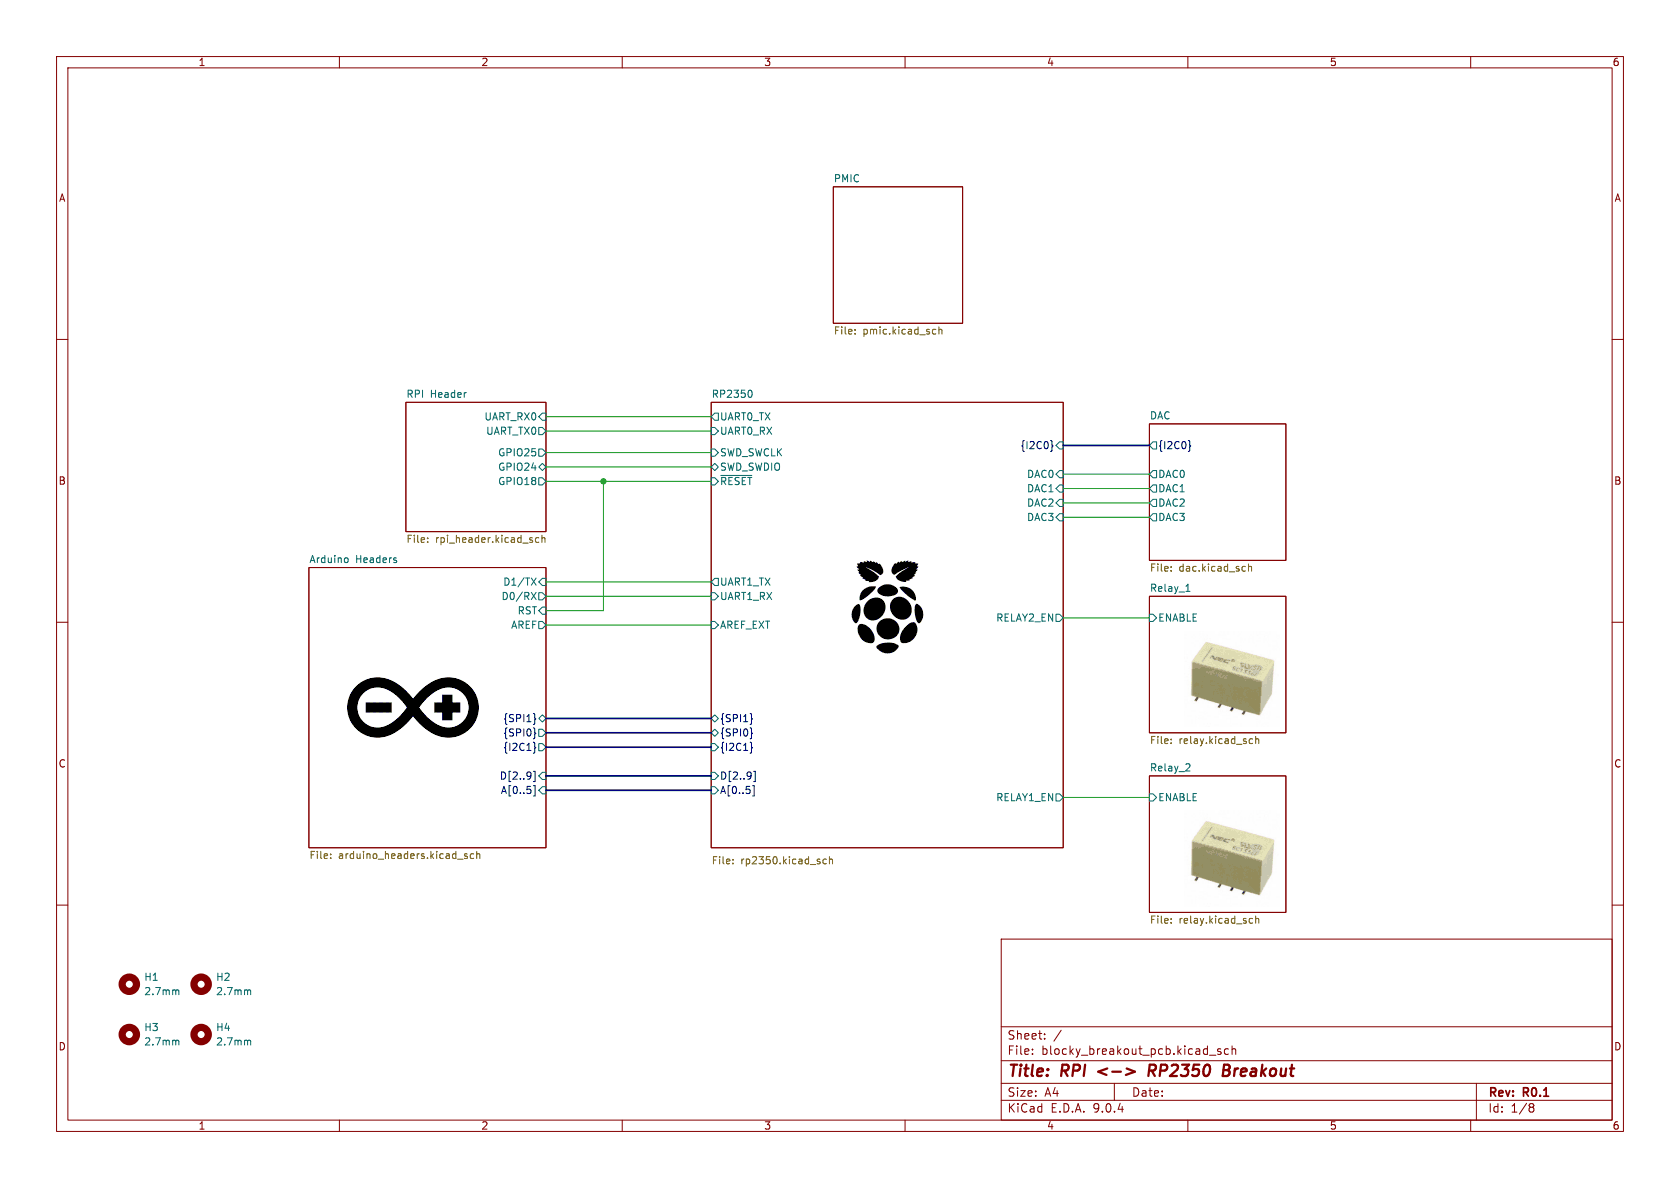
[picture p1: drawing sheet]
(kicad_sch
 (version 20250114)
 (generator "eeschema")
 (generator_version "9.0")
 (paper "A4")
 (title_block
  (title "RPI <-> RP2350 Breakout")
  (rev "R0.1"))
 (lib_symbols
  (symbol "Graphic:Logo_Open_Hardware_Small" (exclude_from_sim no) (in_bom no) (on_board no)
   (property "Reference" "#SYM" (at 0 6.985 0) (effects (font (size 1.27 1.27)) (hide yes)))
   (property "Value" "Logo_Open_Hardware_Small" (at 0 -5.715 0) (effects (font (size 1.27 1.27)) (hide yes)))
   (property "Footprint" "" (at 0 0 0) (effects (font (size 1.27 1.27)) (hide yes)))
   (property "Datasheet" "~" (at 0 0 0) (effects (font (size 1.27 1.27)) (hide yes)))
   (property "Description" "Open Hardware logo, small" (at 0 0 0) (effects (font (size 1.27 1.27)) (hide yes)))
   (property "Sim.Enable" "0" (at 0 0 0) (effects (font (size 1.27 1.27)) (hide yes)))
   (symbol "Logo_Open_Hardware_Small_0_1"
    (polyline (pts (xy 3.3528 -4.3434) (xy 3.302 -4.318) (xy 3.175 -4.2418) (xy 2.9972 -4.1148) (xy 2.7686 -3.9624) (xy 2.54 -3.81) (xy 2.3622 -3.7084) (xy 2.2352 -3.6068) (xy 2.1844 -3.5814) (xy 2.159 -3.6068) (xy 2.0574 -3.6576) (xy 1.905 -3.7338) (xy 1.8034 -3.7846) (xy 1.6764 -3.8354) (xy 1.6002 -3.8354) (xy 1.6002 -3.8354) (xy 1.5494 -3.7338) (xy 1.4732 -3.5306) (xy 1.3462 -3.302) (xy 1.2446 -3.0226) (xy 1.1176 -2.7178) (xy 0.9652 -2.413) (xy 0.8636 -2.1082) (xy 0.7366 -1.8288) (xy 0.6604 -1.6256) (xy 0.6096 -1.4732) (xy 0.5842 -1.397) (xy 0.5842 -1.397) (xy 0.6604 -1.3208) (xy 0.7874 -1.2446) (xy 1.0414 -1.016) (xy 1.2954 -0.6858) (xy 1.4478 -0.3302) (xy 1.524 0.0762) (xy 1.4732 0.4572) (xy 1.3208 0.8128) (xy 1.0668 1.143) (xy 0.762 1.3716) (xy 0.4064 1.524) (xy 0 1.5748) (xy -0.381 1.5494) (xy -0.7366 1.397) (xy -1.0668 1.143) (xy -1.2192 0.9906) (xy -1.397 0.6604) (xy -1.524 0.3048) (xy -1.524 0.2286) (xy -1.4986 -0.1778) (xy -1.397 -0.5334) (xy -1.1938 -0.8636) (xy -0.9144 -1.143) (xy -0.8636 -1.1684) (xy -0.7366 -1.27) (xy -0.635 -1.3462) (xy -0.5842 -1.397) (xy -1.0668 -2.5908) (xy -1.143 -2.794) (xy -1.2954 -3.1242) (xy -1.397 -3.4036) (xy -1.4986 -3.6322) (xy -1.5748 -3.7846) (xy -1.6002 -3.8354) (xy -1.6002 -3.8354) (xy -1.651 -3.8354) (xy -1.7272 -3.81) (xy -1.905 -3.7338) (xy -2.0066 -3.683) (xy -2.1336 -3.6068) (xy -2.2098 -3.5814) (xy -2.2606 -3.6068) (xy -2.3622 -3.683) (xy -2.54 -3.81) (xy -2.7686 -3.9624) (xy -2.9718 -4.0894) (xy -3.1496 -4.2164) (xy -3.302 -4.318) (xy -3.3528 -4.3434) (xy -3.3782 -4.3434) (xy -3.429 -4.318) (xy -3.5306 -4.2164) (xy -3.7084 -4.064) (xy -3.937 -3.8354) (xy -3.9624 -3.81) (xy -4.1656 -3.6068) (xy -4.318 -3.4544) (xy -4.4196 -3.3274) (xy -4.445 -3.2766) (xy -4.445 -3.2766) (xy -4.4196 -3.2258) (xy -4.318 -3.0734) (xy -4.2164 -2.8956) (xy -4.064 -2.667) (xy -3.6576 -2.0828) (xy -3.8862 -1.5494) (xy -3.937 -1.3716) (xy -4.0386 -1.1684) (xy -4.0894 -1.0414) (xy -4.1148 -0.9652) (xy -4.191 -0.9398) (xy -4.318 -0.9144) (xy -4.5466 -0.8636) (xy -4.8006 -0.8128) (xy -5.0546 -0.7874) (xy -5.2578 -0.7366) (xy -5.4356 -0.7112) (xy -5.5118 -0.6858) (xy -5.5118 -0.6858) (xy -5.5372 -0.635) (xy -5.5372 -0.5588) (xy -5.5372 -0.4318) (xy -5.5626 -0.2286) (xy -5.5626 0.0762) (xy -5.5626 0.127) (xy -5.5372 0.4064) (xy -5.5372 0.635) (xy -5.5372 0.762) (xy -5.5372 0.8382) (xy -5.5372 0.8382) (xy -5.461 0.8382) (xy -5.3086 0.889) (xy -5.08 0.9144) (xy -4.826 0.9652) (xy -4.8006 0.9906) (xy -4.5466 1.0414) (xy -4.318 1.0668) (xy -4.1656 1.1176) (xy -4.0894 1.143) (xy -4.0894 1.143) (xy -4.0386 1.2446) (xy -3.9624 1.4224) (xy -3.8608 1.6256) (xy -3.7846 1.8288) (xy -3.7084 2.0066) (xy -3.6576 2.159) (xy -3.6322 2.2098) (xy -3.6322 2.2098) (xy -3.683 2.286) (xy -3.7592 2.413) (xy -3.8862 2.5908) (xy -4.064 2.8194) (xy -4.064 2.8448) (xy -4.2164 3.0734) (xy -4.3434 3.2512) (xy -4.4196 3.3782) (xy -4.445 3.4544) (xy -4.445 3.4544) (xy -4.3942 3.5052) (xy -4.2926 3.6322) (xy -4.1148 3.81) (xy -3.937 4.0132) (xy -3.8608 4.064) (xy -3.6576 4.2926) (xy -3.5052 4.4196) (xy -3.4036 4.4958) (xy -3.3528 4.5212) (xy -3.3528 4.5212) (xy -3.302 4.4704) (xy -3.1496 4.3688) (xy -2.9718 4.2418) (xy -2.7432 4.0894) (xy -2.7178 4.0894) (xy -2.4892 3.937) (xy -2.3114 3.81) (xy -2.1844 3.7084) (xy -2.1336 3.683) (xy -2.1082 3.683) (xy -2.032 3.7084) (xy -1.8542 3.7592) (xy -1.6764 3.8354) (xy -1.4732 3.937) (xy -1.27 4.0132) (xy -1.143 4.064) (xy -1.0668 4.1148) (xy -1.0668 4.1148) (xy -1.0414 4.191) (xy -1.016 4.3434) (xy -0.9652 4.572) (xy -0.9144 4.8514) (xy -0.889 4.9022) (xy -0.8382 5.1562) (xy -0.8128 5.3848) (xy -0.7874 5.5372) (xy -0.762 5.588) (xy -0.7112 5.6134) (xy -0.5842 5.6134) (xy -0.4064 5.6134) (xy -0.1524 5.6134) (xy 0.0762 5.6134) (xy 0.3302 5.6134) (xy 0.5334 5.6134) (xy 0.6858 5.588) (xy 0.7366 5.588) (xy 0.7366 5.588) (xy 0.762 5.5118) (xy 0.8128 5.334) (xy 0.8382 5.1054) (xy 0.9144 4.826) (xy 0.9144 4.7752) (xy 0.9652 4.5212) (xy 1.016 4.2926) (xy 1.0414 4.1402) (xy 1.0668 4.0894) (xy 1.0668 4.0894) (xy 1.1938 4.0386) (xy 1.3716 3.9624) (xy 1.5748 3.8608) (xy 2.0828 3.6576) (xy 2.7178 4.0894) (xy 2.7686 4.1402) (xy 2.9972 4.2926) (xy 3.175 4.4196) (xy 3.302 4.4958) (xy 3.3782 4.5212) (xy 3.3782 4.5212) (xy 3.429 4.4704) (xy 3.556 4.3434) (xy 3.7338 4.191) (xy 3.9116 3.9878) (xy 4.064 3.8354) (xy 4.2418 3.6576) (xy 4.3434 3.556) (xy 4.4196 3.4798) (xy 4.4196 3.429) (xy 4.4196 3.4036) (xy 4.3942 3.3274) (xy 4.2926 3.2004) (xy 4.1656 2.9972) (xy 4.0132 2.794) (xy 3.8862 2.5908) (xy 3.7592 2.3876) (xy 3.6576 2.2352) (xy 3.6322 2.159) (xy 3.6322 2.1336) (xy 3.683 2.0066) (xy 3.7592 1.8288) (xy 3.8608 1.6002) (xy 4.064 1.1176) (xy 4.3942 1.0414) (xy 4.5974 1.016) (xy 4.8768 0.9652) (xy 5.1308 0.9144) (xy 5.5372 0.8382) (xy 5.5626 -0.6604) (xy 5.4864 -0.6858) (xy 5.4356 -0.6858) (xy 5.2832 -0.7366) (xy 5.0546 -0.762) (xy 4.8006 -0.8128) (xy 4.5974 -0.8636) (xy 4.3688 -0.9144) (xy 4.2164 -0.9398) (xy 4.1402 -0.9398) (xy 4.1148 -0.9652) (xy 4.064 -1.0668) (xy 3.9878 -1.2446) (xy 3.9116 -1.4478) (xy 3.81 -1.651) (xy 3.7338 -1.8542) (xy 3.683 -2.0066) (xy 3.6576 -2.0828) (xy 3.683 -2.1336) (xy 3.7846 -2.2606) (xy 3.8862 -2.4638) (xy 4.0386 -2.667) (xy 4.191 -2.8956) (xy 4.318 -3.0734) (xy 4.3942 -3.2004) (xy 4.445 -3.2766) (xy 4.4196 -3.3274) (xy 4.3434 -3.429) (xy 4.1656 -3.5814) (xy 3.937 -3.8354) (xy 3.8862 -3.8608) (xy 3.683 -4.064) (xy 3.5306 -4.2164) (xy 3.4036 -4.318) (xy 3.3528 -4.3434)) (stroke (width 0) (type default)) (fill (type outline))))
   (embedded_fonts no))
  (symbol "Mechanical:MountingHole"
   (pin_names
    (offset 1.016)) (exclude_from_sim no) (in_bom no) (on_board yes)
   (property "Reference" "H" (at 0 5.08 0) (effects (font (size 1.27 1.27))))
   (property "Value" "MountingHole" (at 0 3.175 0) (effects (font (size 1.27 1.27))))
   (property "Footprint" "" (at 0 0 0) (effects (font (size 1.27 1.27)) (hide yes)))
   (property "Datasheet" "~" (at 0 0 0) (effects (font (size 1.27 1.27)) (hide yes)))
   (property "Description" "Mounting Hole without connection" (at 0 0 0) (effects (font (size 1.27 1.27)) (hide yes)))
   (symbol "MountingHole_0_1"
    (circle (center 0 0) (radius 1.27) (stroke (width 1.27) (type default)) (fill (type none))))
   (embedded_fonts no)))
 (bus_alias "I2C0"
  (members "I2C0.SCL" "I2C0.SDA"))
 (bus_alias "I2C1"
  (members "I2C1.SCL" "I2C1.SDA"))
 (junction
  (at 106.68 85.09)
  (diameter 0)
  (color 0 0 0 0))
 (wire
  (pts (xy 106.68 85.09) (xy 106.68 107.95))
  (stroke (width 0) (type default)))
 (wire
  (pts (xy 187.96 140.97) (xy 203.2 140.97))
  (stroke (width 0) (type default)))
 (wire
  (pts (xy 187.96 109.22) (xy 203.2 109.22))
  (stroke (width 0) (type default)))
 (bus
  (pts (xy 96.52 129.54) (xy 125.73 129.54))
  (stroke (width 0) (type default)))
 (wire
  (pts (xy 96.52 76.2) (xy 125.73 76.2))
  (stroke (width 0) (type default)))
 (bus
  (pts (xy 96.52 139.7) (xy 125.73 139.7))
  (stroke (width 0) (type default)))
 (wire
  (pts (xy 96.52 110.49) (xy 125.73 110.49))
  (stroke (width 0) (type default)))
 (wire
  (pts (xy 96.52 102.87) (xy 125.73 102.87))
  (stroke (width 0) (type default)))
 (wire
  (pts (xy 106.68 85.09) (xy 125.73 85.09))
  (stroke (width 0) (type default)))
 (wire
  (pts (xy 96.52 105.41) (xy 125.73 105.41))
  (stroke (width 0) (type default)))
 (wire
  (pts (xy 187.96 88.9) (xy 203.2 88.9))
  (stroke (width 0) (type default)))
 (wire
  (pts (xy 96.52 82.55) (xy 125.73 82.55))
  (stroke (width 0) (type default)))
 (wire
  (pts (xy 106.68 107.95) (xy 96.52 107.95))
  (stroke (width 0) (type default)))
 (wire
  (pts (xy 187.96 83.82) (xy 203.2 83.82))
  (stroke (width 0) (type default)))
 (wire
  (pts (xy 187.96 86.36) (xy 203.2 86.36))
  (stroke (width 0) (type default)))
 (wire
  (pts (xy 96.52 80.01) (xy 125.73 80.01))
  (stroke (width 0) (type default)))
 (wire
  (pts (xy 96.52 73.66) (xy 125.73 73.66))
  (stroke (width 0) (type default)))
 (wire
  (pts (xy 187.96 91.44) (xy 203.2 91.44))
  (stroke (width 0) (type default)))
 (bus
  (pts (xy 96.52 132.08) (xy 125.73 132.08))
  (stroke (width 0) (type default)))
 (bus
  (pts (xy 96.52 127) (xy 125.73 127))
  (stroke (width 0) (type default)))
 (wire
  (pts (xy 96.52 85.09) (xy 106.68 85.09))
  (stroke (width 0) (type default)))
 (bus
  (pts (xy 96.52 137.16) (xy 125.73 137.16))
  (stroke (width 0) (type default)))
 (bus
  (pts (xy 187.96 78.74) (xy 203.2 78.74))
  (stroke (width 0) (type default)))
 (image
  (at 217.805 120.015)
  (data))
 (image
  (at 156.845 107.315)
  (scale 0.272036)
  (data))
 (image
  (at 73.025 125.095)
  (scale 0.331495)
  (data))
 (image
  (at 217.805 151.765)
  (data))
 (symbol
  (lib_id "Mechanical:MountingHole")
  (at 35.56 182.88 0)
  (unit 1)
  (exclude_from_sim no)
  (in_bom no)
  (on_board yes)
  (dnp no)
  (fields_autoplaced yes)
  (property "Reference" "H4" (at 38.1 181.6099 0) (effects (font (size 1.27 1.27)) (justify left)))
  (property "Value" "2.7mm" (at 38.1 184.1499 0) (effects (font (size 1.27 1.27)) (justify left)))
  (property "Footprint" "MountingHole:MountingHole_2.7mm_M2.5" (at 35.56 182.88 0) (effects (font (size 1.27 1.27)) (hide yes)))
  (property "Datasheet" "~" (at 35.56 182.88 0) (effects (font (size 1.27 1.27)) (hide yes)))
  (property "Description" "Mounting Hole without connection" (at 35.56 182.88 0) (effects (font (size 1.27 1.27)) (hide yes)))
  (property "Sim.Type" "" (at 35.56 182.88 0) (effects (font (size 1.27 1.27)) (hide yes))))
 (symbol
  (lib_id "Mechanical:MountingHole")
  (at 22.86 173.99 0)
  (unit 1)
  (exclude_from_sim no)
  (in_bom no)
  (on_board yes)
  (dnp no)
  (fields_autoplaced yes)
  (property "Reference" "H1" (at 25.4 172.7199 0) (effects (font (size 1.27 1.27)) (justify left)))
  (property "Value" "2.7mm" (at 25.4 175.2599 0) (effects (font (size 1.27 1.27)) (justify left)))
  (property "Footprint" "MountingHole:MountingHole_2.7mm_M2.5" (at 22.86 173.99 0) (effects (font (size 1.27 1.27)) (hide yes)))
  (property "Datasheet" "~" (at 22.86 173.99 0) (effects (font (size 1.27 1.27)) (hide yes)))
  (property "Description" "Mounting Hole without connection" (at 22.86 173.99 0) (effects (font (size 1.27 1.27)) (hide yes)))
  (property "Sim.Type" "" (at 22.86 173.99 0) (effects (font (size 1.27 1.27)) (hide yes))))
 (symbol
  (lib_id "Mechanical:MountingHole")
  (at 35.56 173.99 0)
  (unit 1)
  (exclude_from_sim no)
  (in_bom no)
  (on_board yes)
  (dnp no)
  (fields_autoplaced yes)
  (property "Reference" "H2" (at 38.1 172.7199 0) (effects (font (size 1.27 1.27)) (justify left)))
  (property "Value" "2.7mm" (at 38.1 175.2599 0) (effects (font (size 1.27 1.27)) (justify left)))
  (property "Footprint" "MountingHole:MountingHole_2.7mm_M2.5" (at 35.56 173.99 0) (effects (font (size 1.27 1.27)) (hide yes)))
  (property "Datasheet" "~" (at 35.56 173.99 0) (effects (font (size 1.27 1.27)) (hide yes)))
  (property "Description" "Mounting Hole without connection" (at 35.56 173.99 0) (effects (font (size 1.27 1.27)) (hide yes)))
  (property "Sim.Type" "" (at 35.56 173.99 0) (effects (font (size 1.27 1.27)) (hide yes))))
 (symbol
  (lib_id "Mechanical:MountingHole")
  (at 22.86 182.88 0)
  (unit 1)
  (exclude_from_sim no)
  (in_bom no)
  (on_board yes)
  (dnp no)
  (fields_autoplaced yes)
  (property "Reference" "H3" (at 25.4 181.6099 0) (effects (font (size 1.27 1.27)) (justify left)))
  (property "Value" "2.7mm" (at 25.4 184.1499 0) (effects (font (size 1.27 1.27)) (justify left)))
  (property "Footprint" "MountingHole:MountingHole_2.7mm_M2.5" (at 22.86 182.88 0) (effects (font (size 1.27 1.27)) (hide yes)))
  (property "Datasheet" "~" (at 22.86 182.88 0) (effects (font (size 1.27 1.27)) (hide yes)))
  (property "Description" "Mounting Hole without connection" (at 22.86 182.88 0) (effects (font (size 1.27 1.27)) (hide yes)))
  (property "Sim.Type" "" (at 22.86 182.88 0) (effects (font (size 1.27 1.27)) (hide yes))))
 (symbol
  (lib_id "Graphic:Logo_Open_Hardware_Small")
  (at 55.88 177.8 0)
  (unit 1)
  (exclude_from_sim yes)
  (in_bom no)
  (on_board yes)
  (dnp no)
  (fields_autoplaced yes)
  (property "Reference" "#SYM1" (at 55.88 170.815 0) (effects (font (size 1.27 1.27)) (hide yes)))
  (property "Value" "Logo_Open_Hardware_Small" (at 55.88 183.515 0) (effects (font (size 1.27 1.27)) (hide yes)))
  (property "Footprint" "Symbol:OSHW-Logo2_14.6x12mm_SilkScreen" (at 55.88 177.8 0) (effects (font (size 1.27 1.27)) (hide yes)))
  (property "Datasheet" "~" (at 55.88 177.8 0) (effects (font (size 1.27 1.27)) (hide yes)))
  (property "Description" "Open Hardware logo, small" (at 55.88 177.8 0) (effects (font (size 1.27 1.27)) (hide yes))))
 (sheet
  (at 203.2 74.93)
  (size 24.13 24.13)
  (exclude_from_sim no)
  (in_bom yes)
  (on_board yes)
  (dnp no)
  (fields_autoplaced yes)
  (stroke (width 0.1524) (type solid))
  (fill (color 0 0 0 0.0000))
  (property "Sheetname" "DAC" (at 203.2 74.2184 0) (effects (font (size 1.27 1.27)) (justify left bottom)))
  (property "Sheetfile" "dac.kicad_sch" (at 203.2 99.6446 0) (effects (font (size 1.27 1.27)) (justify left top)))
  (pin "{I2C0}" output (at 203.2 78.74 180) (effects (font (size 1.27 1.27)) (justify left)))
  (pin "DAC0" output (at 203.2 83.82 180) (effects (font (size 1.27 1.27)) (justify left)))
  (pin "DAC1" output (at 203.2 86.36 180) (effects (font (size 1.27 1.27)) (justify left)))
  (pin "DAC2" output (at 203.2 88.9 180) (effects (font (size 1.27 1.27)) (justify left)))
  (pin "DAC3" output (at 203.2 91.44 180) (effects (font (size 1.27 1.27)) (justify left))))
 (sheet
  (at 125.73 71.12)
  (size 62.23 78.74)
  (exclude_from_sim no)
  (in_bom yes)
  (on_board yes)
  (dnp no)
  (stroke (width 0.1524) (type solid))
  (fill (color 0 0 0 0.0000))
  (property "Sheetname" "RP2350" (at 125.73 70.4084 0) (effects (font (size 1.27 1.27)) (justify left bottom)))
  (property "Sheetfile" "rp2350.kicad_sch" (at 125.73 151.384 0) (effects (font (size 1.27 1.27)) (justify left top)))
  (pin "SWD_SWCLK" input (at 125.73 80.01 180) (effects (font (size 1.27 1.27)) (justify left)))
  (pin "SWD_SWDIO" bidirectional (at 125.73 82.55 180) (effects (font (size 1.27 1.27)) (justify left)))
  (pin "~{RESET}" input (at 125.73 85.09 180) (effects (font (size 1.27 1.27)) (justify left)))
  (pin "UART0_RX" input (at 125.73 76.2 180) (effects (font (size 1.27 1.27)) (justify left)))
  (pin "UART0_TX" output (at 125.73 73.66 180) (effects (font (size 1.27 1.27)) (justify left)))
  (pin "{SPI0}" bidirectional (at 125.73 129.54 180) (effects (font (size 1.27 1.27)) (justify left)))
  (pin "{I2C1}" input (at 125.73 132.08 180) (effects (font (size 1.27 1.27)) (justify left)))
  (pin "A[0..5]" input (at 125.73 139.7 180) (effects (font (size 1.27 1.27)) (justify left)))
  (pin "{I2C0}" input (at 187.96 78.74 0) (effects (font (size 1.27 1.27)) (justify right)))
  (pin "UART1_RX" input (at 125.73 105.41 180) (effects (font (size 1.27 1.27)) (justify left)))
  (pin "UART1_TX" output (at 125.73 102.87 180) (effects (font (size 1.27 1.27)) (justify left)))
  (pin "D[2..9]" input (at 125.73 137.16 180) (effects (font (size 1.27 1.27)) (justify left)))
  (pin "AREF_EXT" input (at 125.73 110.49 180) (effects (font (size 1.27 1.27)) (justify left)))
  (pin "RELAY2_EN" output (at 187.96 109.22 0) (effects (font (size 1.27 1.27)) (justify right)))
  (pin "RELAY1_EN" output (at 187.96 140.97 0) (effects (font (size 1.27 1.27)) (justify right)))
  (pin "DAC3" input (at 187.96 91.44 0) (effects (font (size 1.27 1.27)) (justify right)))
  (pin "DAC0" input (at 187.96 83.82 0) (effects (font (size 1.27 1.27)) (justify right)))
  (pin "DAC1" input (at 187.96 86.36 0) (effects (font (size 1.27 1.27)) (justify right)))
  (pin "DAC2" input (at 187.96 88.9 0) (effects (font (size 1.27 1.27)) (justify right)))
  (pin "{SPI1}" bidirectional (at 125.73 127 180) (effects (font (size 1.27 1.27)) (justify left))))
 (sheet
  (at 203.2 137.16)
  (size 24.13 24.13)
  (exclude_from_sim no)
  (in_bom yes)
  (on_board yes)
  (dnp no)
  (fields_autoplaced yes)
  (stroke (width 0.1524) (type solid))
  (fill (color 0 0 0 0.0000))
  (property "Sheetname" "Relay_2" (at 203.2 136.4484 0) (effects (font (size 1.27 1.27)) (justify left bottom)))
  (property "Sheetfile" "relay.kicad_sch" (at 203.2 161.8746 0) (effects (font (size 1.27 1.27)) (justify left top)))
  (pin "ENABLE" input (at 203.2 140.97 180) (effects (font (size 1.27 1.27)) (justify left))))
 (sheet
  (at 54.61 100.33)
  (size 41.91 49.53)
  (exclude_from_sim no)
  (in_bom yes)
  (on_board yes)
  (dnp no)
  (fields_autoplaced yes)
  (stroke (width 0.1524) (type solid))
  (fill (color 0 0 0 0.0000))
  (property "Sheetname" "Arduino Headers" (at 54.61 99.6184 0) (effects (font (size 1.27 1.27)) (justify left bottom)))
  (property "Sheetfile" "arduino_headers.kicad_sch" (at 54.61 150.4446 0) (effects (font (size 1.27 1.27)) (justify left top)))
  (pin "{SPI0}" output (at 96.52 129.54 0) (effects (font (size 1.27 1.27)) (justify right)))
  (pin "D0{slash}RX" output (at 96.52 105.41 0) (effects (font (size 1.27 1.27)) (justify right)))
  (pin "D1{slash}TX" input (at 96.52 102.87 0) (effects (font (size 1.27 1.27)) (justify right)))
  (pin "RST" input (at 96.52 107.95 0) (effects (font (size 1.27 1.27)) (justify right)))
  (pin "{I2C1}" output (at 96.52 132.08 0) (effects (font (size 1.27 1.27)) (justify right)))
  (pin "A[0..5]" input (at 96.52 139.7 0) (effects (font (size 1.27 1.27)) (justify right)))
  (pin "D[2..9]" input (at 96.52 137.16 0) (effects (font (size 1.27 1.27)) (justify right)))
  (pin "AREF" output (at 96.52 110.49 0) (effects (font (size 1.27 1.27)) (justify right)))
  (pin "{SPI1}" bidirectional (at 96.52 127 0) (effects (font (size 1.27 1.27)) (justify right))))
 (sheet
  (at 203.2 105.41)
  (size 24.13 24.13)
  (exclude_from_sim no)
  (in_bom yes)
  (on_board yes)
  (dnp no)
  (fields_autoplaced yes)
  (stroke (width 0.1524) (type solid))
  (fill (color 0 0 0 0.0000))
  (property "Sheetname" "Relay_1" (at 203.2 104.6984 0) (effects (font (size 1.27 1.27)) (justify left bottom)))
  (property "Sheetfile" "relay.kicad_sch" (at 203.2 130.1246 0) (effects (font (size 1.27 1.27)) (justify left top)))
  (pin "ENABLE" input (at 203.2 109.22 180) (effects (font (size 1.27 1.27)) (justify left))))
 (sheet
  (at 71.755 71.12)
  (size 24.765 22.86)
  (exclude_from_sim no)
  (in_bom yes)
  (on_board yes)
  (dnp no)
  (fields_autoplaced yes)
  (stroke (width 0.1524) (type solid))
  (fill (color 0 0 0 0.0000))
  (property "Sheetname" "RPI Header" (at 71.755 70.4084 0) (effects (font (size 1.27 1.27)) (justify left bottom)))
  (property "Sheetfile" "rpi_header.kicad_sch" (at 71.755 94.5646 0) (effects (font (size 1.27 1.27)) (justify left top)))
  (pin "UART_RX0" input (at 96.52 73.66 0) (effects (font (size 1.27 1.27)) (justify right)))
  (pin "UART_TX0" output (at 96.52 76.2 0) (effects (font (size 1.27 1.27)) (justify right)))
  (pin "GPIO18" output (at 96.52 85.09 0) (effects (font (size 1.27 1.27)) (justify right)))
  (pin "GPIO24" bidirectional (at 96.52 82.55 0) (effects (font (size 1.27 1.27)) (justify right)))
  (pin "GPIO25" output (at 96.52 80.01 0) (effects (font (size 1.27 1.27)) (justify right))))
 (sheet
  (at 147.32 33.02)
  (size 22.86 24.13)
  (exclude_from_sim no)
  (in_bom yes)
  (on_board yes)
  (dnp no)
  (fields_autoplaced yes)
  (stroke (width 0.1524) (type solid))
  (fill (color 0 0 0 0.0000))
  (property "Sheetname" "PMIC" (at 147.32 32.3084 0) (effects (font (size 1.27 1.27)) (justify left bottom)))
  (property "Sheetfile" "pmic.kicad_sch" (at 147.32 57.7346 0) (effects (font (size 1.27 1.27)) (justify left top))))
 (sheet_instances
  (path ""
   (page "1")))
 (embedded_fonts no))
